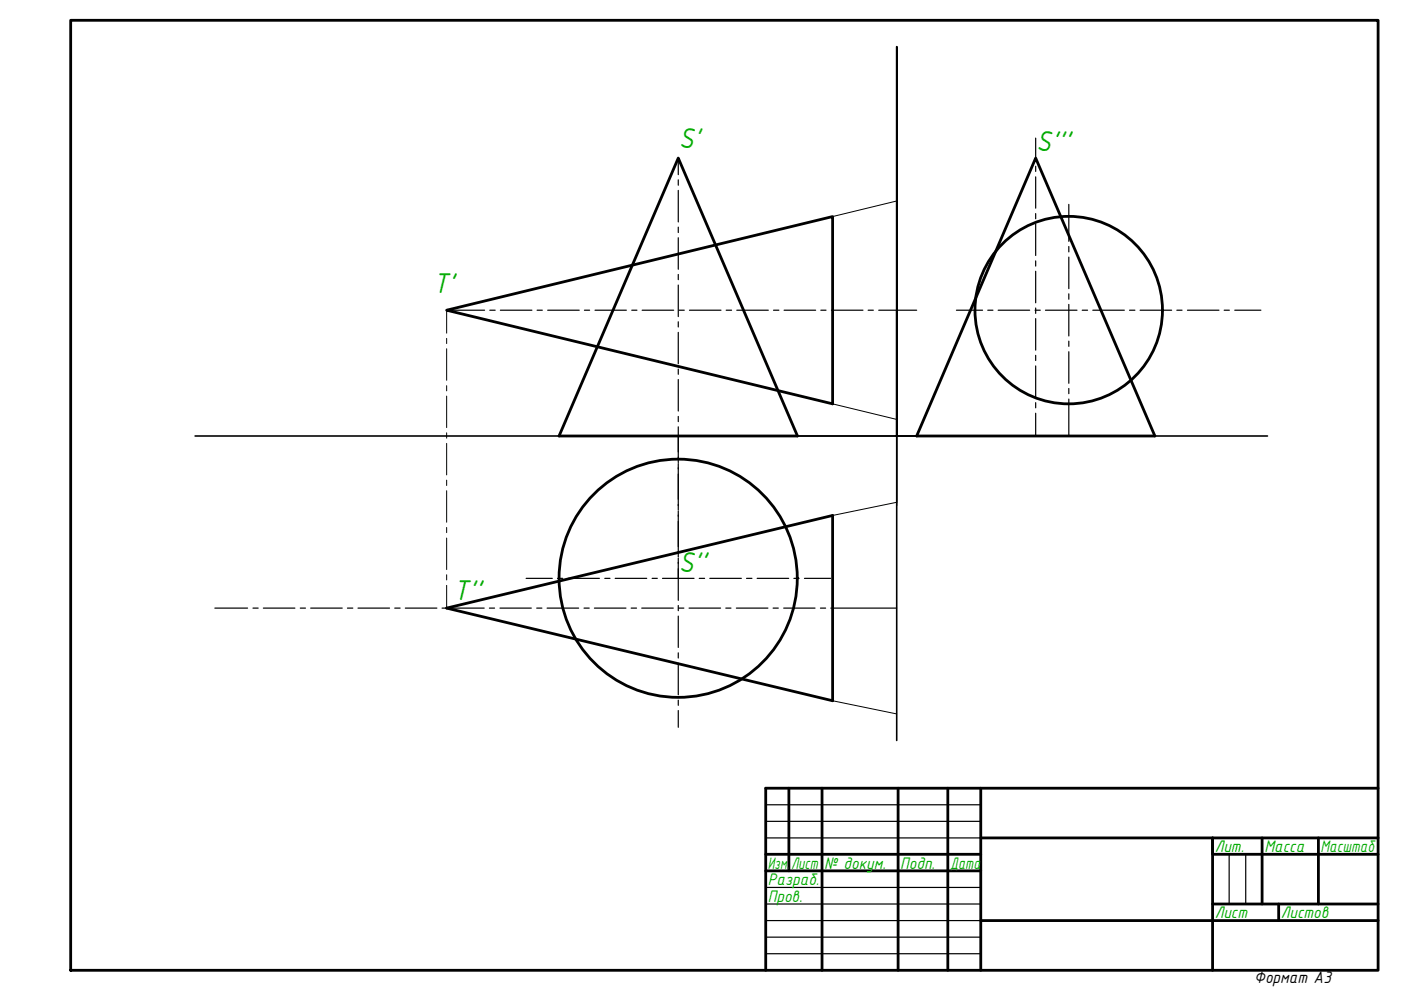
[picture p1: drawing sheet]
<svg xmlns="http://www.w3.org/2000/svg" width="297mm" height="210mm" viewBox="0 0 297 210" stroke-linecap="round" stroke-linejoin="round" font-family="sans-serif">
<!-- layer: 0 -->
<g fill="none" stroke="#000" stroke-width=".59">
<path d="M15 4.3h277.2v201.4h-277.2zM143.8 33.5l25.3 58.9h-50.6zM219.6 33.5l25.3 58.9h-50.5zM94.7 65.8l81.8-19.9v39.7zM94.7 128.9l81.8-19.6v39.3zM167.3 167.1v17.5M174.3 167.1v38.6M190.4 167.1v38.6M201 167.1v38.6M207.9 167.1v38.6M207.9 177.7h84.3M267.6 177.7v14"/>
<path d="M279.5 177.7v14M292.2 167.1h-129.9v38.6M162.3 181.1h45.6M162.3 184.6h45.6M207.9 195.2h84.3M257.1 191.7h35.1M271.1 191.7v3.5M292.2 181.1h-35.1v-3.4v28"/>
<circle cx="226.6" cy="65.8" r="19.9"/>
<circle cx="143.8" cy="122.6" r="25.3"/>
</g>
<path d="M190.1 92.4v14.8M162.3 170.6h45.6M162.3 174.1h45.6M162.3 177.7h45.6M162.3 188.2h45.6M162.3 191.7h45.6M162.3 198.7h45.6M162.3 195.2h45.6M260.6 181.1v10.6M264.1 181.1v10.6M162.3 202.2h45.6" fill="none" stroke="#000" stroke-width=".25"/>
<path d="M190.1 65.8v26.6h78.6M41.4 92.4h148.7v-82.5v147.1" fill="none" stroke="#000" stroke-width=".34"/>
<path d="M169.1 92.4h57.5M190.1 88.9v17.6" fill="none" stroke="#000" stroke-width=".3"/>
<g fill="none" stroke="#000" stroke-width=".25">
<path d="M143.8 33.5v3.5M143.8 38.1v1.2M219.6 29.3v4.8M219.6 35.2v1.2M219.6 37.5v6.6M143.8 40.4v6.7M143.8 48.2v1.1M143.8 50.4v6.7M143.8 58.2v1.1M219.6 45.3v1.1M219.6 47.5v6.7M219.6 55.3v1.1"/>
<path d="M219.6 57.5v6.7M226.6 43.3v7.9M226.6 52.3v1.1M226.6 54.5v6.7M94.7 65.8h8M103.8 65.8h1.2M106.1 65.8h6.7M113.9 65.8h1.1M116.1 65.8h6.7M123.9 65.8h1.1M126.2 65.8h6.6M133.9 65.8h1.1"/>
<path d="M136.1 65.8h6.7M143.8 60.4v6.7M143.8 68.2v1.1M143.8 70.5v6.6M143.8 78.3v1.1M144 65.8h1.1M146.2 65.8h6.7M154 65.8h1.1M156.2 65.8h6.7M164 65.8h1.1M166.2 65.8h6.7M174 65.8h1.1"/>
<path d="M176.3 65.8h6.7M184.1 65.8h1.1M186.3 65.8h8.1M202.8 65.8h5.5M209.4 65.8h1.1M211.6 65.8h6.7M219.5 65.8h1.1M219.6 65.3v1.1M219.6 67.5v6.7M219.6 75.3v1.1M219.6 77.6v6.7M221.7 65.8h6.6"/>
<path d="M226.6 62.3v1.1M226.6 64.5v6.7M226.6 72.3v1.1M226.6 74.6v6.7M229.4 65.8h1.2M231.7 65.8h6.7M239.5 65.8h1.1M241.7 65.8h6.7M249.5 65.8h1.1M251.8 65.8h6.6M259.5 65.8h1.1M261.8 65.8h5.5"/>
<path d="M143.8 80.5v6.7M143.8 88.3v1.1M143.8 90.5v7.6M143.8 98.3v9.8M219.6 85.4v1.1M219.6 87.6v4.8M226.6 82.4v1.1M226.6 84.6v7.8M143.8 108.3v9.8M143.8 118.3v9M45.6 128.9h6.9M53.6 128.9h1.1"/>
<path d="M55.8 128.9h6.7M63.7 128.9h1.1M65.9 128.9h6.7M73.7 128.9h1.1M75.9 128.9h6.7M83.7 128.9h1.1M85.9 128.9h6.7M93.7 128.9h1.1M96 128.9h6.7M103.8 128.9h1.1M106 128.9h6.6M111.5 122.6h5.6"/>
<path d="M113.8 128.9h1.1M116 128.9h6.7M118.2 122.6h1.1M120.4 122.6h6.7M123.8 128.9h1.1M126 128.9h6.7M128.2 122.6h1.1M130.4 122.6h6.7M133.8 128.9h1.2M136.1 128.9h6.6M138.3 122.6h1.1M140.5 122.6h6.7"/>
<path d="M143.8 128.4v1.1M143.8 130.6v6.7M143.8 138.4v1.1M143.8 128.9h1.2M146.1 128.9h6.7M148.3 122.6h1.1M150.5 122.6h6.7M153.9 128.9h1.1M156.1 128.9h6.7M158.3 122.6h1.1M160.5 122.6h6.7M163.9 128.9h1.1"/>
<path d="M166.2 128.9h6.6M168.3 122.6h1.1M170.6 122.6h5.5M173.9 128.9h1.1M176.1 128.9h14M143.8 140.6v6.7M143.8 148.4v1.1M143.8 150.7v3.5"/>
</g>
<!-- layer: 0 -->
<path d="M190.1 42.6l-13.6 3.3M94.7 65.8l95.4 23.1M190.1 106.5l-13.6 2.8M176.5 148.6l13.6 2.8" fill="none" stroke="#000" stroke-width=".21"/>
<g fill="none" stroke="#000" stroke-width=".21">
<path d="M94.7 65.8v4.8M94.7 71.7v1.1M94.7 73.9v6.7M94.7 81.8v1.1M94.7 84v6.7M94.7 91.8v1.1M94.7 94v6.7M94.7 101.8v1.1M94.7 104v6.7M94.7 111.8v1.1M94.7 114.1v6.7M94.7 121.9v1.1"/>
<path d="M94.7 124.1v4.8"/>
</g>
<g font-size="6.5" fill="#00ad00">
<text x="143.9" y="31.4">S'</text>
<text x="219.7" y="32.1">S'''</text>
<text x="91.8" y="62.1">T'</text>
<text x="143.9" y="121.2">S''</text>
<text x="96.2" y="127.2">T''</text>
</g>
<g font-size="3.8" fill="#00ad00">
<text x="162.8" y="184.2">Изм.</text>
<text x="167.7" y="184.2">Лист</text>
<text x="174.8" y="184.2">№ докум.</text>
<text x="190.9" y="184.2">Подп.</text>
<text x="201.4" y="184.2">Дата</text>
<text x="257.6" y="180.7">Лит.</text>
<text x="268.1" y="180.7">Масса</text>
<text x="280" y="180.7">Масштаб</text>
<text x="162.8" y="187.7">Разраб.</text>
<text x="162.8" y="191.2">Пров.</text>
<text x="257.6" y="194.7">Лист</text>
<text x="271.6" y="194.7">Листов</text>
</g>
<text font-size="3.8" x="265.9" y="208.4">Формат А3</text>
</svg>
